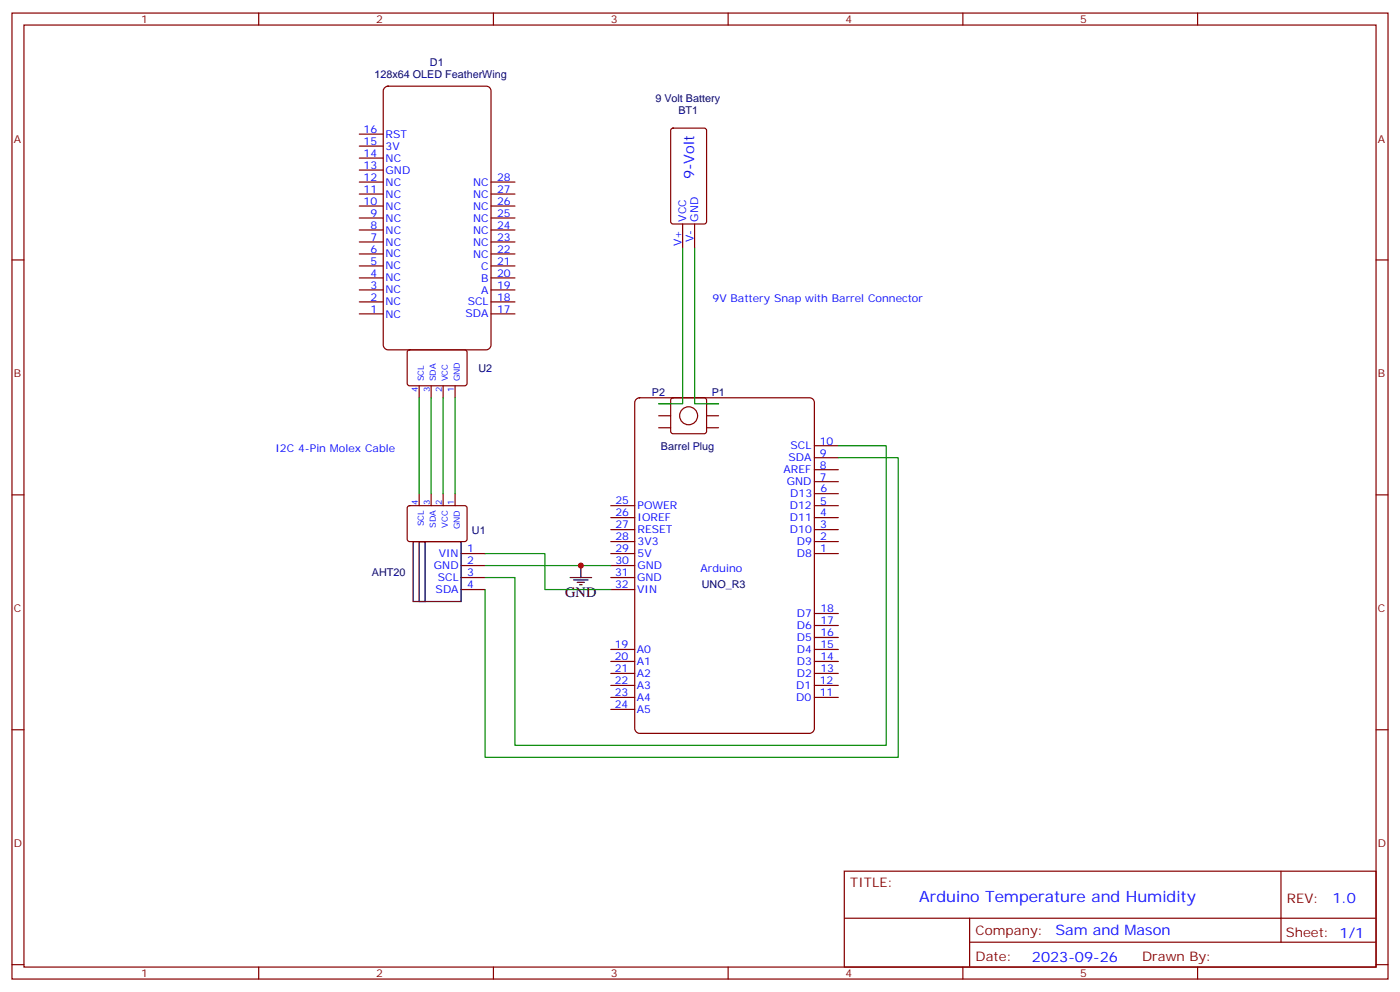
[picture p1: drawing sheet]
<svg xmlns="http://www.w3.org/2000/svg" width="412mm" height="292mm" viewBox="0 0 412 292" stroke-linecap="round" stroke-linejoin="round" font-family="sans-serif">
<g fill="none" stroke="#870000" stroke-width=".35">
<path d="M3.5 3.8h405.4v284.4h-405.4zM7.1 7.4h398.2v277.3h-398.2zM76.2 3.8v3.6M145.3 3.8v3.6M214.5 3.8v3.6M283.6 3.8v3.6M352.8 3.8v3.6M3.5 76.5h3.6M405.3 76.5h3.6M239.9 138.3h7M239.9 134.7h7M239.9 131.2h7"/>
<path d="M3.5 145.7h3.6M179.9 159.4h7.1M179.9 155.9h7.1M179.9 152.4h7.1M179.9 148.8h7.1M239.9 159.4h7M239.9 155.9h7M239.9 152.4h7M239.9 148.8h7M239.9 145.3h7M239.9 141.8h7M405.3 145.7h3.6"/>
<path d="M135.8 162.9h7.1M135.8 166.5h7.1M135.8 170h7.1M135.8 173.5h7.1M179.9 162.9h7.1M179.9 166.5h7.1M179.9 170h7.1M179.9 173.5h7.1M239.9 162.9h7M179.9 198.2h7.1M179.9 194.7h7.1M179.9 191.2h7.1"/>
<path d="M239.9 198.2h7M239.9 194.7h7M239.9 191.2h7M239.9 187.6h7M239.9 184.1h7M239.9 180.6h7M3.5 214.8h3.6M179.9 205.3h7.1M179.9 201.8h7.1M179.9 208.8h7.1M239.9 205.3h7M239.9 201.8h7"/>
<path d="M405.3 214.8h3.6M248.7 256.4h156.6v28.3h-156.6zM377.3 256.5v20.8M248.7 270.3h156.5M285.6 277.3h119.6M285.6 270.3v14.1M3.5 284h3.6M76.2 284.7v3.5M145.3 284.7v3.5M214.5 284.7v3.5M283.6 284.7v3.5M352.8 284.7v3.5"/>
<path d="M405.3 284h3.6"/>
</g>
<path d="M187.3 117.7l1.1-.6h50.1a1.41 1.41 0 0 1 1.4 1.4v96a1.51 1.51 0 0 1-1.4 1.4h-50.1a1.51 1.51 0 0 1-1.4-1.4v-96z" fill="none" stroke="#800000" stroke-width=".35"/>
<path d="M121.7 159.4h14.1v17.7h-14.1zM123.5 159.4h1.7v17.7h-1.7z" fill="none" stroke="#000" stroke-width=".35"/>
<path d="M246.9 131.2h14.2v88.2h-109.4v-49.4h-8.8M246.9 134.7h17.7v88.2h-121.7v-49.4M142.9 162.9h17.6v10.6h19.4M142.9 166.5h37" fill="none" stroke="#008700" stroke-width=".35"/>
<path d="M113.2 25.9l1.1-.5h28.9a1.41 1.41 0 0 1 1.4 1.4v74.8a1.51 1.51 0 0 1-1.4 1.4h-28.9a1.51 1.51 0 0 1-1.4-1.4v-74.8z" fill="#fff" stroke="#800000" stroke-width=".35"/>
<g fill="none" stroke="#870000" stroke-width=".35">
<path d="M105.8 39.5h7.1M197.8 37.9l.5-.2h9.1l.7 .4v27.1l-.4 .7h-9.4l-.7-.4v-27.1zM105.8 57.1h7.1M105.8 53.6h7.1M105.8 50.1h7.1M105.8 46.5h7.1M105.8 43h7.1M144.6 57.1h7.1M144.6 53.6h7.1M105.8 78.3h7.1M105.8 74.8h7.1M105.8 71.2h7.1"/>
<path d="M105.8 67.7h7.1M105.8 64.2h7.1M105.8 60.6h7.1M144.6 78.3h7.1M144.6 74.8h7.1M144.6 71.2h7.1M144.6 67.7h7.1M144.6 64.2h7.1M144.6 60.6h7.1M201.1 65.9v7.1M204.6 65.9v7.1M105.8 92.4h7.1"/>
<path d="M105.8 88.9h7.1M105.8 85.3h7.1M105.8 81.8h7.1M144.6 92.4h7.1M144.6 88.9h7.1M144.6 85.3h7.1M144.6 81.8h7.1M120.2 103.2l.4-.2h16.6l.4 .7-.1 9.4-.6 .5-16.5-.1-.5-.6v-9.2zM123.5 113.6v3.5M127 113.6v3.5M130.5 113.6v3.5M134.1 113.6v3.5"/>
<path d="M194 118.9h3.6M197.8 117.3l.5-.2h9.1l.5 .2 .2 .5v9.2l-.2 .5-.5 .2h-9.1l-.5-.3-.2-.4v-9.2zM208.1 118.9h3.6M194 122.4h3.6M194 125.9h3.6M208.1 122.4h3.6M208.1 125.9h3.6M120.2 149l.4-.2 16.6 .1 .4 .6-.1 9.5-.6 .4h-16.5l-.5-.7v-9.2zM123.5 145.3v3.5M127 145.3v3.5M130.5 145.3v3.5M134.1 145.3v3.5"/>
<circle cx="202.8" cy="122.4" r="2.65"/>
</g>
<path d="M201.1 73v45.9h-7.1M204.6 73v45.9h7.1M123.5 117.1v28.2M127 117.1v28.2M130.5 117.1v28.2M134.1 117.1v28.2" fill="none" stroke="#008700" stroke-width=".35"/>
<path d="M167.9 170h6.4M169 170.7h4.2M170 171.4h2.2M170.7 172.1h.7M171.1 166.5v3.5" fill="none" stroke="#000" stroke-width=".35"/>
<circle cx="171.1" cy="166.5" r=".88" fill="#c00"/>
<text font-size="4.6" fill="#00f" x="270.8" y="265.5">Arduino Temperature and Humidity</text>
<g font-size="4.2" fill="#00f">
<text x="204.5" y="52.8" transform="rotate(-90 204.5 52.8)">9-Volt</text>
<text x="392.5" y="265.7">1.0</text>
<text x="310.9" y="275.3">Sam and Mason</text>
<text x="304" y="283.1">2023-09-26</text>
</g>
<text font-size="4.2" x="166.5" y="175.6">GND</text>
<g font-size="3.9" fill="#800">
<text x="250.5" y="261">TITLE:</text>
<text x="379.1" y="265.7">REV:</text>
<text x="287.4" y="275.2">Company:</text>
<text x="378.7" y="275.8">Sheet: 1/1</text>
<text x="287.4" y="282.9">Date:</text>
<text x="336.4" y="283">Drawn By:</text>
</g>
<g font-size="3.2" fill="#800">
<text x="41.6" y="6.8">1</text>
<text x="110.8" y="6.8">2</text>
<text x="179.9" y="6.8">3</text>
<text x="249.1" y="6.8">4</text>
<text x="318.2" y="6.8">5</text>
<text x="4.1" y="41.9">A</text>
<text x="405.9" y="41.9">A</text>
<text x="4.1" y="111.1">B</text>
<text x="405.9" y="111.1">B</text>
<text x="4.1" y="180.2">C</text>
<text x="405.9" y="180.2">C</text>
<text x="4.1" y="249.4">D</text>
<text x="405.9" y="249.4">D</text>
<text x="41.6" y="287.7">1</text>
<text x="110.8" y="287.7">2</text>
<text x="179.9" y="287.7">3</text>
<text x="249.1" y="287.7">4</text>
<text x="318.2" y="287.7">5</text>
</g>
<g font-size="3.2" fill="#000080">
<text x="110.3" y="23">128x64 OLED FeatherWing</text>
<text x="126.7" y="19.5">D1</text>
<text x="193.1" y="30.1">9 Volt Battery</text>
<text x="199.8" y="33.5">BT1</text>
<text x="140.9" y="109.5">U2</text>
<text x="192" y="116.5">P2</text>
<text x="209.7" y="116.5">P1</text>
<text x="194.7" y="132.4">Barrel Plug</text>
<text x="139" y="157.1">U1</text>
<text x="109.5" y="169.5">AHT20</text>
<text x="206.8" y="173">UNO_R3</text>
</g>
<g font-size="3.2" fill="#00f">
<text x="107.1" y="39.1">16</text>
<text x="113.6" y="40.5">RST</text>
<text x="107.1" y="46.2">14</text>
<text x="107.1" y="42.7">15</text>
<text x="113.6" y="47.6">NC</text>
<text x="113.6" y="44.1">3V</text>
<text x="107.1" y="53.2">12</text>
<text x="107.1" y="49.7">13</text>
<text x="113.6" y="51.1">GND</text>
<text x="146.4" y="53.2">28</text>
<text x="107.1" y="56.8">11</text>
<text x="113.6" y="58.2">NC</text>
<text x="113.6" y="54.6">NC</text>
<text x="139.3" y="58.2">NC</text>
<text x="139.3" y="54.6">NC</text>
<text x="146.4" y="56.8">27</text>
<text x="107.1" y="60.3">10</text>
<text x="109.1" y="63.8">9</text>
<text x="113.6" y="65.2">NC</text>
<text x="113.6" y="61.7">NC</text>
<text x="139.3" y="65.2">NC</text>
<text x="139.3" y="61.7">NC</text>
<text x="146.4" y="63.8">25</text>
<text x="146.4" y="60.3">26</text>
<text x="202.1" y="65.2" transform="rotate(-90 202.1 65.2)">VCC</text>
<text x="205.7" y="65.2" transform="rotate(-90 205.7 65.2)">GND</text>
<text x="109.1" y="70.9">7</text>
<text x="109.1" y="67.3">8</text>
<text x="113.6" y="68.8">NC</text>
<text x="139.3" y="68.8">NC</text>
<text x="146.4" y="70.9">23</text>
<text x="146.4" y="67.3">24</text>
<text x="204.3" y="71.3" transform="rotate(-90 204.3 71.3)">V-</text>
<text x="109.1" y="77.9">5</text>
<text x="109.1" y="74.4">6</text>
<text x="113.6" y="75.8">NC</text>
<text x="113.6" y="72.3">NC</text>
<text x="139.3" y="75.8">NC</text>
<text x="139.3" y="72.3">NC</text>
<text x="146.4" y="77.9">21</text>
<text x="146.4" y="74.4">22</text>
<text x="200.7" y="72.5" transform="rotate(-90 200.7 72.5)">V+</text>
<text x="109.1" y="81.4">4</text>
<text x="113.6" y="82.8">NC</text>
<text x="113.6" y="79.3">NC</text>
<text x="141.7" y="79.3">C</text>
<text x="141.8" y="82.9">B</text>
<text x="146.4" y="81.5">20</text>
<text x="109.1" y="88.5">2</text>
<text x="109.1" y="84.9">3</text>
<text x="113.6" y="89.9">NC</text>
<text x="113.6" y="86.3">NC</text>
<text x="137.8" y="89.9">SCL</text>
<text x="141.8" y="86.4">A</text>
<text x="146.4" y="88.5">18</text>
<text x="146.4" y="85">19</text>
<text x="209.9" y="88.9">9V Battery Snap with Barrel Connector</text>
<text x="109.1" y="92">1</text>
<text x="113.6" y="93.5">NC</text>
<text x="137.2" y="93.5">SDA</text>
<text x="146.4" y="92">17</text>
<text x="241.5" y="130.9">10</text>
<text x="81.1" y="133">I2C 4-Pin Molex Cable</text>
<text x="232.2" y="135.8">SDA</text>
<text x="232.9" y="132.3">SCL</text>
<text x="241.5" y="137.9">8</text>
<text x="241.5" y="134.4">9</text>
<text x="230.8" y="139.3">AREF</text>
<text x="231.7" y="142.9">GND</text>
<text x="241.5" y="141.5">7</text>
<text x="181.3" y="148.4">25</text>
<text x="187.8" y="149.8">POWER</text>
<text x="232.7" y="149.9">D12</text>
<text x="232.8" y="146.3">D13</text>
<text x="241.6" y="148.5">5</text>
<text x="241.7" y="144.9">6</text>
<text x="181.3" y="152">26</text>
<text x="181.3" y="155.5">27</text>
<text x="187.8" y="153.4">IOREF</text>
<text x="232.7" y="153.4">D11</text>
<text x="241.6" y="155.5">3</text>
<text x="241.6" y="152">4</text>
<text x="181.3" y="159">28</text>
<text x="187.8" y="156.9">RESET</text>
<text x="187.8" y="160.4">3V3</text>
<text x="232.7" y="157">D10</text>
<text x="234.7" y="160.5">D9</text>
<text x="241.6" y="159.1">2</text>
<text x="127.8" y="167.5">GND</text>
<text x="129.2" y="164">VIN</text>
<text x="137.6" y="162.6">1</text>
<text x="137.6" y="166.1">2</text>
<text x="181.3" y="162.5">29</text>
<text x="181.3" y="166.1">30</text>
<text x="187.8" y="164">5V</text>
<text x="187.8" y="167.5">GND</text>
<text x="234.7" y="164">D8</text>
<text x="241.6" y="162.6">1</text>
<text x="129" y="171.1">SCL</text>
<text x="137.6" y="169.7">3</text>
<text x="137.6" y="173.2">4</text>
<text x="181.2" y="169.7">31</text>
<text x="181.2" y="173.2">32</text>
<text x="187.7" y="171.1">GND</text>
<text x="206.4" y="168.2">Arduino</text>
<text x="128.3" y="174.6">SDA</text>
<text x="187.7" y="174.6">VIN</text>
<text x="234.7" y="185.2">D6</text>
<text x="234.7" y="181.6">D7</text>
<text x="241.7" y="183.8">17</text>
<text x="241.7" y="180.2">18</text>
<text x="181.1" y="190.8">19</text>
<text x="234.7" y="188.7">D5</text>
<text x="241.7" y="190.8">15</text>
<text x="241.7" y="187.3">16</text>
<text x="181.1" y="194.3">20</text>
<text x="181.1" y="197.8">21</text>
<text x="187.6" y="192.2">A0</text>
<text x="187.6" y="195.7">A1</text>
<text x="234.7" y="195.8">D3</text>
<text x="234.7" y="192.2">D4</text>
<text x="241.7" y="197.9">13</text>
<text x="241.7" y="194.3">14</text>
<text x="181.1" y="201.3">22</text>
<text x="187.6" y="199.2">A2</text>
<text x="187.6" y="202.7">A3</text>
<text x="234.6" y="202.8">D1</text>
<text x="234.7" y="199.3">D2</text>
<text x="241.5" y="201.4">12</text>
<text x="181.1" y="204.9">23</text>
<text x="181.1" y="208.4">24</text>
<text x="187.6" y="206.3">A4</text>
<text x="187.6" y="209.8">A5</text>
<text x="234.6" y="206.4">D0</text>
<text x="241.5" y="205">11</text>
</g>
<g font-size="2.5" fill="#00f">
<text x="124.9" y="112.3" transform="rotate(-90 124.9 112.3)">SCL</text>
<text x="128.4" y="112.3" transform="rotate(-90 128.4 112.3)">SDA</text>
<text x="131.9" y="112.3" transform="rotate(-90 131.9 112.3)">VCC</text>
<text x="135.5" y="112.3" transform="rotate(-90 135.5 112.3)">GND</text>
<text x="123.1" y="115.3" transform="rotate(-90 123.1 115.3)">4</text>
<text x="126.6" y="115.3" transform="rotate(-90 126.6 115.3)">3</text>
<text x="130.2" y="115.3" transform="rotate(-90 130.2 115.3)">2</text>
<text x="133.7" y="115.3" transform="rotate(-90 133.7 115.3)">1</text>
<text x="123.1" y="148.7" transform="rotate(-90 123.1 148.7)">4</text>
<text x="126.6" y="148.7" transform="rotate(-90 126.6 148.7)">3</text>
<text x="130.2" y="148.7" transform="rotate(-90 130.2 148.7)">2</text>
<text x="133.7" y="148.7" transform="rotate(-90 133.7 148.7)">1</text>
<text x="124.9" y="154.9" transform="rotate(-90 124.9 154.9)">SCL</text>
<text x="128.4" y="155.4" transform="rotate(-90 128.4 155.4)">SDA</text>
<text x="131.9" y="155.3" transform="rotate(-90 131.9 155.3)">VCC</text>
<text x="135.5" y="155.8" transform="rotate(-90 135.5 155.8)">GND</text>
</g>
</svg>
